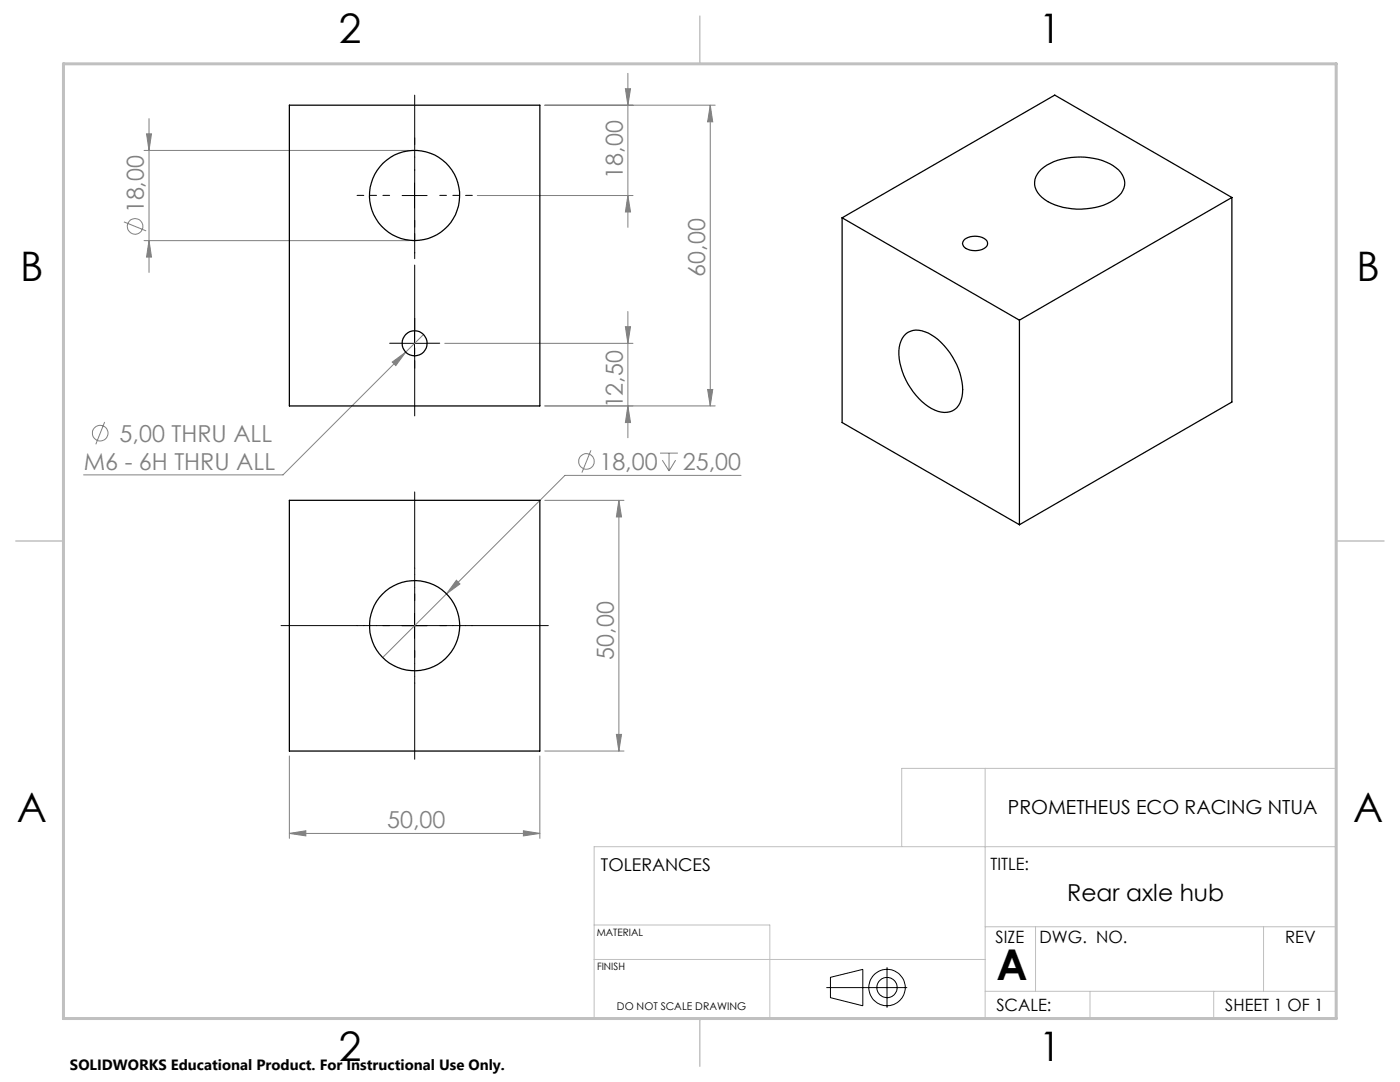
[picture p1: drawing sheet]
<svg xmlns="http://www.w3.org/2000/svg" width="279mm" height="216mm" viewBox="0 0 279 216" stroke-linecap="round" stroke-linejoin="round" font-family="sans-serif">
<g fill="none" stroke="#808080" stroke-width=".2">
<path d="M124.8 17.7h1l-.5 3.3zM125.3 14.6v30.8M28.8 30h52.9M29.2 26.7h1l-.5 3.3zM29.7 23.7v30.7M95.3 39h31M108.7 21h34M125.3 39l.5 3.3h-1zM141.7 21l.5 3.3h-1zM141.7 21v60M24.7 44.3l4.5 1.8M28.8 48h52.9"/>
<path d="M29.7 48l.5 3.3h-1zM78.3 72.2l2.7-1.9-2 2.7zM81 70.3l-24.5 24.5h-39.8M84.5 66.7l-3.5 3.6M88.8 68.5h37.5M124.8 65.2h1l-.5 3.3zM125.3 62.2v25.1M141.2 77.7h1l-.5 3.3zM20.9 84.2l-1.8 4.5M108.7 81h34M108.7 99.8h15.8M117.9 89.9l-1.8 4.4"/>
<path d="M123.5 99.8l.5 3.4h-1zM123.5 99.8v50.1M125.3 81l.5 3.3h-1zM131.7 90.4h3.6M132.2 91.8l1.3 2.2M133.5 90.4v3.6M134.8 91.8l-1.3 2.2M147.9 94.9h-35.2l-36.3 36.3M91.1 115.8l.7 .7-2.7 2zM57.7 150.8v16.5M107.7 150.8v16.5M108.7 149.9h15.8"/>
<path d="M123 146.5h1l-.5 3.4zM57.7 166.3l3.3-.5v1zM57.7 166.3h50M104.5 165.8l3.2 .5-3.2 .5z"/>
<circle cx="27" cy="45.2" r="1.56"/>
<circle cx="20" cy="86.4" r="1.55"/>
<circle cx="117.1" cy="92.1" r="1.55"/>
</g>
<g fill="none" stroke="#000" stroke-width=".2">
<path d="M80.3 39h4.9M82.7 36.5v5M80.3 68.5h4.9M82.7 66v5M80.3 124.8h4.9M82.7 122.3v5.1M164.9 197.1h16.1M165.7 195l6.5-1.6v7.3l-6.5-1.6zM177 193v8.1"/>
<circle cx="177" cy="197" r="2.02"/>
<circle cx="177" cy="197.1" r="3.6"/>
</g>
<path d="M55.8 124.8h54M82.8 151.8v-54" fill="none" stroke="#000" stroke-width=".2" stroke-dasharray="15.2 1.3 1.3 1.3" stroke-dashoffset="-.3"/>
<path d="M77.8 39h-6.5M82.8 34v-6.5M87.8 39h6.5M82.8 44v6.5M82.8 119.8v-6.5M77.8 124.8h-6.5M82.8 129.8v6.5M87.8 124.8h6.5" fill="none" stroke="#000" stroke-width=".2" stroke-dasharray="15.2 1.3 1.3 1.3" stroke-dashoffset="13.9"/>
<path d="M82.8 83v-64" fill="none" stroke="#000" stroke-width=".2" stroke-dasharray="15.2 1.3 1.3 1.3" stroke-dashoffset="4.2"/>
<path d="M80.3 68.5h-2.5M82.8 66v-2.5M82.8 71v2.5M85.3 68.5h2.5" fill="none" stroke="#000" stroke-width=".2" stroke-dasharray="15.2 1.3 1.3 1.3"/>
<path d="M196.6 153.3v49.9M180 168.9v-15.6h86.7v49.9h-189.9M266.7 168.9h-148.1v34.3M118.6 184.6h35v18.6M118.6 191.5h78M196.6 184.9h70.1M196.6 197.8h70.1M206.7 184.9v12.9M217.5 197.8v5.4M242.2 197.8v5.4M252.2 184.9v12.9" fill="none" stroke="#c0c0c0" stroke-width=".2"/>
<path d="M139.7 3.2v9.5M3.1 107.9h9.6M266.7 107.9h9.5M139.7 203.2v9.6" fill="none" stroke="#c0c0c0" stroke-width=".3"/>
<path d="M12.7 12.7h254v190.5h-254z" fill="none" stroke="#c0c0c0" stroke-width=".6"/>
<g fill="#808080">
<path d="M57.7 166.3l3.3-.5v1zM104.5 165.8l3.2 .5-3.2 .5zM91.1 115.8l-2 2.7 2.7-2zM78.3 72.2l.7 .8 2-2.7z"/>
<path d="M123 146.5h1l-.5 3.4zM123.5 99.8l.5 3.4h-1zM125.3 39l.5 3.3h-1zM124.8 17.7h1l-.5 3.3zM141.2 77.7h1l-.5 3.3zM141.7 21l.5 3.3h-1z"/>
<path d="M29.2 26.7h1l-.5 3.3zM29.7 48l.5 3.3h-1zM124.8 65.2h1l-.5 3.3zM125.3 81l.5 3.3h-1z"/>
</g>
<g fill="none" stroke="#000" stroke-width=".25">
<path d="M57.7 21h50v60h-50zM207.8 33.8a12.8 12.8 0 0 1 10.5-2.2 7.5 7.5 0 0 1 5.9 3.8 3.4 3.4 0 0 1-1.4 4.1 13.1 13.1 0 0 1-10.6 1.9 7.1 7.1 0 0 1-5.6-4 3.5 3.5 0 0 1 1.2-3.6zM245.9 39.4v40.8l-42.5 24.5M245.9 39.4l-42.5 24.5M245.9 39.4l-35.4-20.4-42.4 24.5M168.1 43.5l35.3 20.4M168.1 43.5v40.8l35.3 20.4M192.5 47.8a3.6 3.6 0 0 1 4.4 .2 1.17 1.17 0 0 1-.9 1.8 3.6 3.6 0 0 1-3.7-.7 .93 .93 0 0 1 .2-1.3zM180.8 66.6a4 4 0 0 1 4.5-.1 13.8 13.8 0 0 1 6.8 12 3.7 3.7 0 0 1-3.1 3.8 7.8 7.8 0 0 1-6.2-3.5 13.2 13.2 0 0 1-3.3-9.5 4.7 4.7 0 0 1 1.3-2.7zM203.4 63.9v40.8M57.7 99.8h50v50.1h-50z"/>
<circle cx="82.7" cy="39" r="9"/>
<circle cx="82.8" cy="68.5" r="2.49"/>
<circle cx="82.8" cy="124.9" r="9"/>
</g>
<text font-size="8.5" x="198.9" y="195.5">A</text>
<g font-size="8.1">
<text x="67.6" y="8.5">2</text>
<text x="207.3" y="8.5">1</text>
<text x="4" y="56.2">B</text>
<text x="270.7" y="56.2">B</text>
<text x="3.3" y="164.1">A</text>
<text x="270" y="164.1">A</text>
<text x="67.6" y="211.7">2</text>
<text x="207.3" y="211.7">1</text>
</g>
<g font-size="4.7" fill="#808080">
<text x="124.3" y="35.6" transform="rotate(-90 124.3 35.6)">18,00</text>
<text x="28.7" y="42.6" transform="rotate(-90 28.7 42.6)">18,00</text>
<text x="140.7" y="55.2" transform="rotate(-90 140.7 55.2)">60,00</text>
<text x="124.3" y="81.5" transform="rotate(-90 124.3 81.5)">12,50</text>
<text x="23.9" y="88.1">5,00 THRU ALL</text>
<text x="16.7" y="93.7">M6 - 6H THRU ALL</text>
<text x="119.6" y="93.8">18,00</text>
<text x="136.3" y="93.8">25,00</text>
<text x="122.5" y="131.6" transform="rotate(-90 122.5 131.6)">50,00</text>
<text x="77.3" y="165.3">50,00</text>
</g>
<text font-size="4.7" x="213" y="179.8">Rear axle hub</text>
<text font-size="3.9" x="201.1" y="162.5">PROMETHEUS ECO RACING NTUA</text>
<text font-size="3.5" x="119.9" y="173.7">TOLERANCES</text>
<g font-size="3.4">
<text x="197.7" y="173.7">TITLE:</text>
<text x="198.7" y="188.1">SIZE</text>
<text x="207.5" y="188.1">DWG. NO.</text>
<text x="256.5" y="188.2">REV</text>
<text x="198.8" y="201.7">SCALE:</text>
<text x="244.5" y="201.7">SHEET 1 OF 1</text>
</g>
<text font-size="3" x="14" y="213.5">SOLIDWORKS Educational Product. For Instructional Use Only.</text>
<text font-size="2.1" x="123.1" y="201.6">DO NOT SCALE DRAWING</text>
<g font-size="2">
<text x="119.1" y="186.7">MATERIAL</text>
<text x="119.1" y="193.5">FINISH</text>
</g>
</svg>
